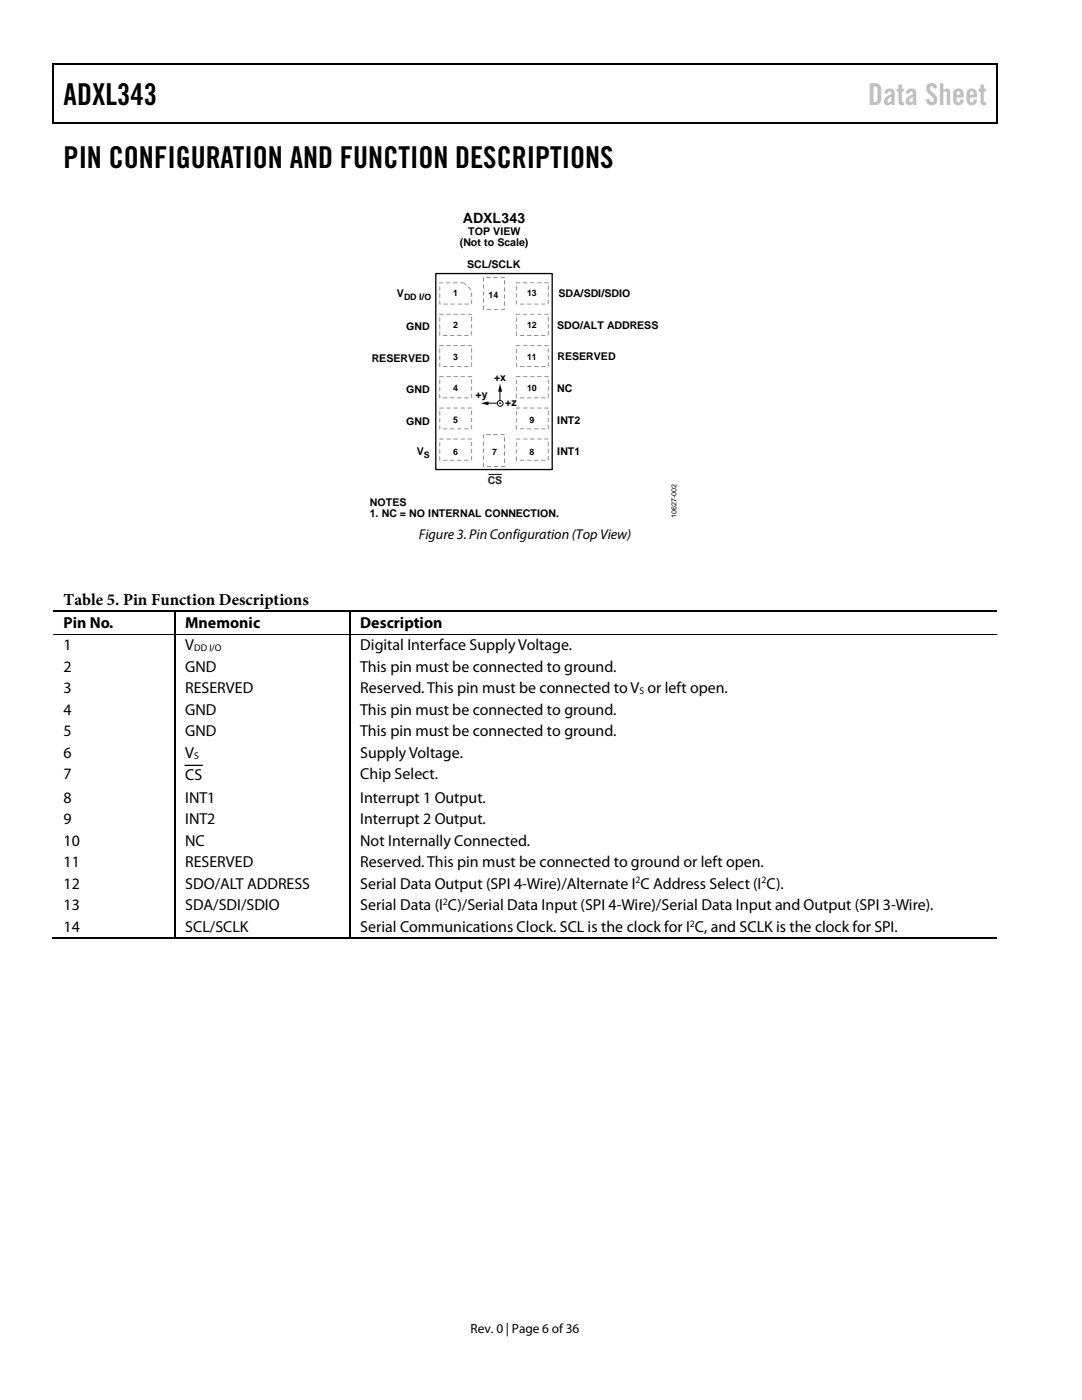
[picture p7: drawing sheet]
<svg xmlns="http://www.w3.org/2000/svg" width="216mm" height="279mm" viewBox="0 0 216 279" stroke-linecap="round" stroke-linejoin="round" font-family="sans-serif">
<path d="M10.5 12.7h.3v1h-.3zM10.5 12.7h.3v.3h-.3zM133.3 12.7h.3v.3h-.3zM198.8 12.7h.2v1h-.2zM198.8 12.7h.2v.3h-.2zM10.5 24.4h.3v.2h-.3zM133.1 24.4h.2v.2h-.2zM198.8 24.4h.2v.2h-.2zM99.8 76.6l.4 1.6h-.8zM96 80.5l1.5-.4v.8z" fill="#000"/>
<path d="M10.7 13.7v10.7M10.8 12.8h122.5M133.6 12.8h65.2M198.9 13.7v10.7M10.8 24.5h188" fill="none" stroke="#000" stroke-width=".25"/>
<path d="M99.8 77.9v2.6h-2.6" fill="none" stroke="#000" stroke-width=".2"/>
<path d="M87 54.6h23.2v39.1h-23.2z" fill="none" stroke="#000" stroke-width=".26"/>
<g fill="#818181">
<path d="M91.8 56.4v.1h.8l.3 .4h.2l-.5-.5zM93.4 57.2v.2l.6 .5 .1-.1-.5-.6zM94 58.4l.1 .9 .1-.8zM94 59.8l.1 .9 .1-.8zM92.7 60.6l.1 .2 .8-.1zM91.3 60.6l.1 .2 .8-.1zM89.9 60.6l.1 .2 .8-.1zM88.5 60.6l.1 .2 .7-.1zM87.7 60v.8h.2l-.1-.7zM87.7 58.6l.1 .8v-.7zM87.7 57.2l.1 .8v-.8zM87.8 56.4l-.1 .2 .8-.2zM89 56.4l.1 .1 .8-.1zM90.4 56.4l.1 .1 .8-.1z"/>
<path d="M93.3 62.6l.1 .2 .8-.1zM94 63.3l.1 .8 .1-.8zM94 64.7l.1 .8 .1-.8zM94 66.1l.1 .9 .1-.8zM92.7 66.9v.1h.8zM91.2 66.9l.1 .1h.8zM89.8 66.9l.1 .1h.8zM88.4 66.9l.1 .1h.8zM87.7 66.2l.1 .8v-.8zM87.7 64.8l.1 .8v-.8zM87.7 63.3l.1 .9v-.8zM87.7 62.6l.1 .2 .8-.1zM89.1 62.6l.1 .2 .8-.1zM90.5 62.6l.1 .2 .8-.1zM91.9 62.6l.1 .2 .8-.1z"/>
<path d="M93.3 68.9l.1 .2 .8-.1zM94 69.5l.1 .9 .1-.8zM94 70.9l.1 .9 .1-.8zM94 72.4l.1 .8 .1-.8zM92.7 73v.2h.8l-.1-.2zM91.2 73.1h.9zM89.9 73v.2h.8l-.1-.2zM88.5 73v.2h.7v-.2zM87.7 72.4v.8h.1v-.7zM87.7 71l.1 .9v-.8zM87.7 69.6l.1 .9v-.8zM87.7 68.9l.1 .2 .8-.1zM89.1 68.9l.1 .2 .8-.1zM90.5 68.9l.1 .2 .8-.1zM91.9 68.9l.1 .2 .8-.1z"/>
<path d="M93.3 75.1l.1 .2 .8-.1zM94 75.7l.1 .9 .1-.8zM94 77.2l.1 .8 .1-.8zM94 78.6l.1 .8 .1-.8zM92.7 79.3v.2l.8-.1zM91.2 79.3l.1 .2 .8-.1zM89.8 79.3l.1 .2 .8-.1zM88.4 79.3l.1 .2 .8-.1zM87.7 78.7l.1 .8v-.8zM87.7 77.2l.1 .9v-.8zM87.7 75.8l.1 .9v-.8zM87.7 75.1l.1 .2 .8-.1zM89.1 75.1l.1 .2 .8-.1zM90.5 75.1l.1 .2 .8-.1zM91.9 75.1l.1 .2 .8-.1z"/>
<path d="M93.3 81.4l.1 .1 .8-.1zM94 82l.1 .8 .1-.7zM94 83.4l.1 .9 .1-.8zM94 84.8l.1 .9 .1-.8zM92.7 85.5v.2h.8l-.1-.2zM91.2 85.6h.9zM89.9 85.5v.2h.8l-.1-.2zM88.5 85.5v.2h.7v-.2zM87.7 84.9v.8h.1v-.7zM87.7 83.5l.1 .8v-.7zM87.7 82.1l.1 .8v-.8zM87.7 81.3l.1 .2 .8-.1zM89.1 81.4l.1 .1 .8-.1zM90.5 81.4l.1 .1 .8-.1zM91.9 81.4l.1 .1 .8-.1z"/>
<path d="M93.3 87.6l.1 .1 .8-.1zM94 88.2l.1 .8 .1-.8zM94 89.6l.1 .8 .1-.8zM94 91l.1 .9 .1-.8zM92.7 91.8v.1h.8zM91.2 91.8l.1 .1h.8zM89.8 91.8l.1 .1h.8zM88.4 91.8l.1 .1h.8zM87.7 91.1l.1 .8v-.8zM87.7 89.7l.1 .8v-.8zM87.7 88.3l.1 .8v-.8zM87.8 87.5l-.1 .2 .9-.1zM89.1 87.6l.1 .1 .8-.1zM90.5 87.6l.1 .1 .8-.1zM91.9 87.6l.1 .1 .8-.1z"/>
<path d="M108.6 62.6l.1 .2 .8-.1zM109.3 63.3l.1 .8 .1-.8zM109.3 64.7l.1 .8 .1-.8zM109.3 66.1l.1 .9 .1-.8zM108 66.9l.1 .1h.8zM106.6 66.9l.1 .1h.7zM105.2 66.9v.1h.8zM103.7 66.9l.1 .1h.8zM103 66.2l-.1 .8h.2v-.8zM103 64.8v.8l.1-.8zM103 63.3v.9l.1-.8zM103 62.6v.2l.8-.1zM104.4 62.6v.2l.8-.1zM105.8 62.6l.1 .2 .8-.1zM107.2 62.6l.1 .2 .8-.1z"/>
<path d="M108.6 56.4l.1 .1 .8-.1zM109.4 57v.9zM109.4 58.4v.9zM109.4 59.8v.9zM108 60.6l.1 .2 .8-.1zM106.6 60.6l.1 .2 .7-.1zM105.2 60.6v.2l.8-.1zM103.7 60.6l.1 .2 .8-.1zM102.9 60v.7l.2 .1v-.8zM102.9 58.6v.7h.2v-.7zM103 57.1v.8zM103 56.4v.1h.8v-.1zM104.4 56.4v.1l.8-.1zM105.8 56.4l.1 .1 .8-.1zM107.2 56.4l.1 .1 .8-.1z"/>
<path d="M108.6 68.9l.1 .2 .8-.1zM109.3 69.5l.1 .9 .1-.8zM109.3 70.9l.1 .9 .1-.8zM109.3 72.4l.1 .8 .1-.8zM108 73.1l.1 .1 .8-.1zM106.6 73.1l.1 .1 .7-.1zM105.2 73.1v.1l.8-.1zM103.7 73.1l.1 .1 .8-.1zM103 72.4l-.1 .7 .2 .1v-.8zM103 71v.9l.1-.8zM103 69.6v.9l.1-.8zM103 68.9v.2l.8-.1zM104.4 68.9v.2l.8-.1zM105.8 68.9l.1 .2 .8-.1zM107.2 68.9l.1 .2 .8-.1z"/>
<path d="M108.6 75.2h.9zM109.4 75.7v.9zM109.4 77.1v.9zM109.4 78.5v.9zM108 79.3l.1 .2 .8-.1zM106.6 79.3l.1 .2 .7-.1zM105.2 79.3v.2l.8-.1zM103.7 79.3l.1 .2 .8-.1zM102.9 78.7v.7l.2 .1v-.8zM102.9 77.3v.7l.2 .1v-.8zM103 75.8v.9zM103 75.1v.2l.8-.1-.1-.1zM104.4 75.2h.8zM105.9 75.1v.2l.7-.1v-.1zM107.3 75.1v.2l.8-.1-.1-.1z"/>
<path d="M108.6 81.4l.1 .1 .8-.1zM109.3 82l.1 .8 .1-.7zM109.3 83.4l.1 .9 .1-.8zM109.3 84.8l.1 .9 .1-.8zM108 85.5l.1 .2 .8-.1zM106.6 85.5l.1 .2 .7-.1zM105.2 85.5v.2l.8-.1zM103.7 85.5l.1 .2 .8-.1zM103 84.9l-.1 .7 .2 .1v-.8zM103 83.5v.8l.1-.7zM103 82.1v.8l.1-.8zM103 81.3v.2l.8-.1zM104.4 81.4v.1l.8-.1zM105.8 81.4l.1 .1 .8-.1zM107.2 81.4l.1 .1 .8-.1z"/>
<path d="M108.6 87.6h.9zM109.4 88.1v.9zM109.4 89.6v.8zM109.4 91v.9zM108 91.8l.1 .1h.8zM106.6 91.8l.1 .1h.7zM105.2 91.8v.1h.8zM103.7 91.8l.1 .1h.8zM102.9 91.1v.8h.3v-.1l-.2 .1 .1-.8zM102.9 89.7v.7l.2 .1v-.8zM103 88.2v.9zM103 87.5v.2h.8l-.1-.2zM104.4 87.6h.8zM105.9 87.5v.2h.7v-.2zM107.3 87.5v.2h.8l-.1-.2z"/>
<path d="M99.9 86.7v.1l.8-.1zM100.6 87.3v.8l.1-.7zM100.6 88.7v.9l.1-.8zM100.6 90.1v.9l.1-.8zM100.6 91.5v.9l.1-.8zM100 93v.2h.7v-.3l-.1 .1v.1zM98.6 93v.2l.8-.1zM97.2 93v.2l.8-.1zM96.4 92.3l.1 .9 .1-.8zM96.4 90.9l.1 .9 .1-.8zM96.4 89.5l.1 .9 .1-.8zM96.4 88.1l.1 .8 .1-.8zM96.4 86.7l.1 .8 .1-.8zM97.1 86.7v.1l.8-.1zM98.5 86.7v.1l.8-.1z"/>
<path d="M99.9 55.3v.2l.8-.1zM100.6 55.9v.9l.1-.8zM100.6 57.3v.9l.1-.8zM100.6 58.8v.8l.1-.8zM100.6 60.2v.8l.1-.8zM100 61.7v.1l.7-.1-.1-.1v.1zM98.6 61.7v.1l.8-.1zM97.2 61.7v.1l.8-.1zM96.4 61l.1 .8 .1-.8zM96.4 59.6l.1 .8 .1-.8zM96.4 58.2l.1 .8 .1-.8zM96.4 56.8l.1 .8 .1-.8zM96.4 55.3l.1 .9 .1-.8zM97.1 55.3v.2l.8-.1zM98.5 55.3v.2l.8-.1z"/>
</g>
<circle cx="99.8" cy="80.5" r=".58" fill="#fff"/>
<g fill="none" stroke="#000" stroke-width=".2">
<path d="M97.5 94.7h2.6M10.7 126.5h24.1M35.1 126.5h34.6M70 126.5h128.9"/>
<circle cx="99.8" cy="80.5" r=".58"/>
</g>
<path d="M99.6 80.3h.3v.3h-.3zM34.8 121.8h.3v.3h-.3zM34.8 126.4h.3v.2h-.3zM69.7 121.8h.3v.3h-.3zM69.7 126.4h.3v.2h-.3zM34.8 187.2h.3v.2h-.3zM69.7 187.2h.3v.2h-.3z" fill="#000"/>
<path d="M10.7 122h24.1M34.9 122.1v4.3M34.9 126.6v60.6M35.1 122h34.6M69.8 122.1v4.3M69.8 126.6v60.6M70 122h128.9M37 152.7h3.3M10.4 187.3h24.4M35.1 187.3h34.6M70 187.3h128.9" fill="none" stroke="#000" stroke-width=".25"/>
<g font-size="6">
<text x="12.7" y="20.9">ADXL343</text>
<text x="12.7" y="33.6">PIN CONFIGURATION AND FUNCTION DESCRIPTIONS</text>
</g>
<text font-size="6" fill="#c1c1c1" x="173.2" y="20.9">Data Sheet</text>
<text font-size="3.3" x="12.7" y="120.7">Table 5. Pin Function Descriptions</text>
<g font-size="3.2">
<text x="12.7" y="125.3">Pin No.</text>
<text x="37" y="125.3">Mnemonic</text>
<text x="71.9" y="125.3">Description</text>
<text x="12.7" y="129.8">1</text>
<text x="37" y="129.8">V</text>
<text x="71.9" y="129.8">Digital Interface Supply Voltage.</text>
<text x="12.7" y="134.1">2</text>
<text x="37" y="134.1">GND</text>
<text x="71.9" y="134.1">This pin must be connected to ground.</text>
<text x="12.7" y="138.3">3</text>
<text x="12.7" y="142.7">4</text>
<text x="37" y="138.3">RESERVED</text>
<text x="37" y="142.7">GND</text>
<text x="71.9" y="138.3">Reserved. This pin must be connected to V or left open.</text>
<text x="71.9" y="142.7">This pin must be connected to ground.</text>
<text x="12.7" y="146.9">5</text>
<text x="37" y="146.9">GND</text>
<text x="71.9" y="146.9">This pin must be connected to ground.</text>
<text x="12.7" y="151.3">6</text>
<text x="12.7" y="155.5">7</text>
<text x="37" y="151.3">V</text>
<text x="37" y="155.6">CS</text>
<text x="71.9" y="151.3">Supply Voltage.</text>
<text x="71.9" y="155.5">Chip Select.</text>
<text x="12.7" y="160.2">8</text>
<text x="37" y="160.2">INT1</text>
<text x="71.9" y="160.2">Interrupt 1 Output.</text>
<text x="12.7" y="164.5">9</text>
<text x="37" y="164.5">INT2</text>
<text x="71.9" y="164.5">Interrupt 2 Output.</text>
<text x="12.7" y="168.8">10</text>
<text x="12.7" y="173.1">11</text>
<text x="37" y="168.8">NC</text>
<text x="37" y="173.1">RESERVED</text>
<text x="71.9" y="168.8">Not Internally Connected.</text>
<text x="71.9" y="173.1">Reserved. This pin must be connected to ground or left open.</text>
<text x="12.7" y="177.4">12</text>
<text x="37" y="177.4">SDO/ALT ADDRESS</text>
<text x="71.9" y="177.4">Serial Data Output (SPI 4-Wire)/Alternate I C Address Select (I C).</text>
<text x="12.7" y="181.7">13</text>
<text x="12.7" y="186">14</text>
<text x="37" y="181.7">SDA/SDI/SDIO</text>
<text x="37" y="186">SCL/SCLK</text>
<text x="71.9" y="181.7">Serial Data (I C)/Serial Data Input (SPI 4-Wire)/Serial Data Input and Output (SPI 3-Wire).</text>
<text x="71.9" y="186">Serial Communications Clock. SCL is the clock for I C, and SCLK is the clock for SPI.</text>
</g>
<g font-size="2.8">
<text x="92.4" y="44.5">ADXL343</text>
<text x="83.6" y="107.6">Figure 3. Pin Configuration (Top View)</text>
</g>
<text font-size="2.7" x="93.9" y="266">Rev. 0 | Page 6 of36</text>
<g font-size="2.1">
<text x="93.4" y="46.9">TOP VIEW</text>
<text x="91.8" y="49.1">(Not to Scale)</text>
<text x="93.2" y="53.4">SCL/SCLK</text>
<text x="79.2" y="59.3">V</text>
<text x="111.4" y="59.3">SDA/SDI/SDIO</text>
<text x="81" y="65.9">GND</text>
<text x="111.2" y="65.6">SDO/ALT ADDRESS</text>
<text x="111.3" y="71.9">RESERVED</text>
<text x="74.2" y="72.2">RESERVED</text>
<text x="98.6" y="75.9">+x</text>
<text x="81.1" y="78.5">GND</text>
<text x="94.9" y="79.4">+y</text>
<text x="100.8" y="81.1">+z</text>
<text x="111.2" y="78.2">NC</text>
<text x="81.1" y="84.8">GND</text>
<text x="111.2" y="84.5">INT2</text>
<text x="83.2" y="90.8">V</text>
<text x="111.2" y="90.8">INT1</text>
<text x="73.8" y="101.1">NOTES</text>
<text x="73.8" y="103.2">1. NC = NO INTERNAL CONNECTION.</text>
</g>
<text font-size="2.1" fill="#231f20" x="97.3" y="96.7">CS</text>
<g font-size="1.9">
<text x="38.7" y="129.9">DD I/O</text>
<text x="127.6" y="138.5">S</text>
<text x="38.7" y="151.4">S</text>
<text x="126.8" y="176.3">2</text>
<text x="151.9" y="176.3">2</text>
<text x="88.4" y="180.6">2</text>
<text x="137.7" y="184.9">2</text>
</g>
<g font-size="1.8">
<text x="80.6" y="59.9">DD I/O</text>
<text x="90.4" y="59.2">1</text>
<text x="97.5" y="59.4">14</text>
<text x="105.2" y="59.2">13</text>
<text x="90.4" y="65.5">2</text>
<text x="105.2" y="65.5">12</text>
<text x="90.4" y="71.8">3</text>
<text x="105.2" y="71.8">11</text>
<text x="90.4" y="78.1">4</text>
<text x="105.2" y="78.1">10</text>
<text x="90.4" y="84.4">5</text>
<text x="105.7" y="84.4">9</text>
<text x="84.6" y="91.4">S</text>
<text x="90.4" y="90.8">6</text>
<text x="98.2" y="90.8">7</text>
<text x="105.7" y="90.8">8</text>
</g>
<text font-size="1.4" x="135" y="103.3" transform="rotate(-90 135 103.3)">10627-002</text>
</svg>
